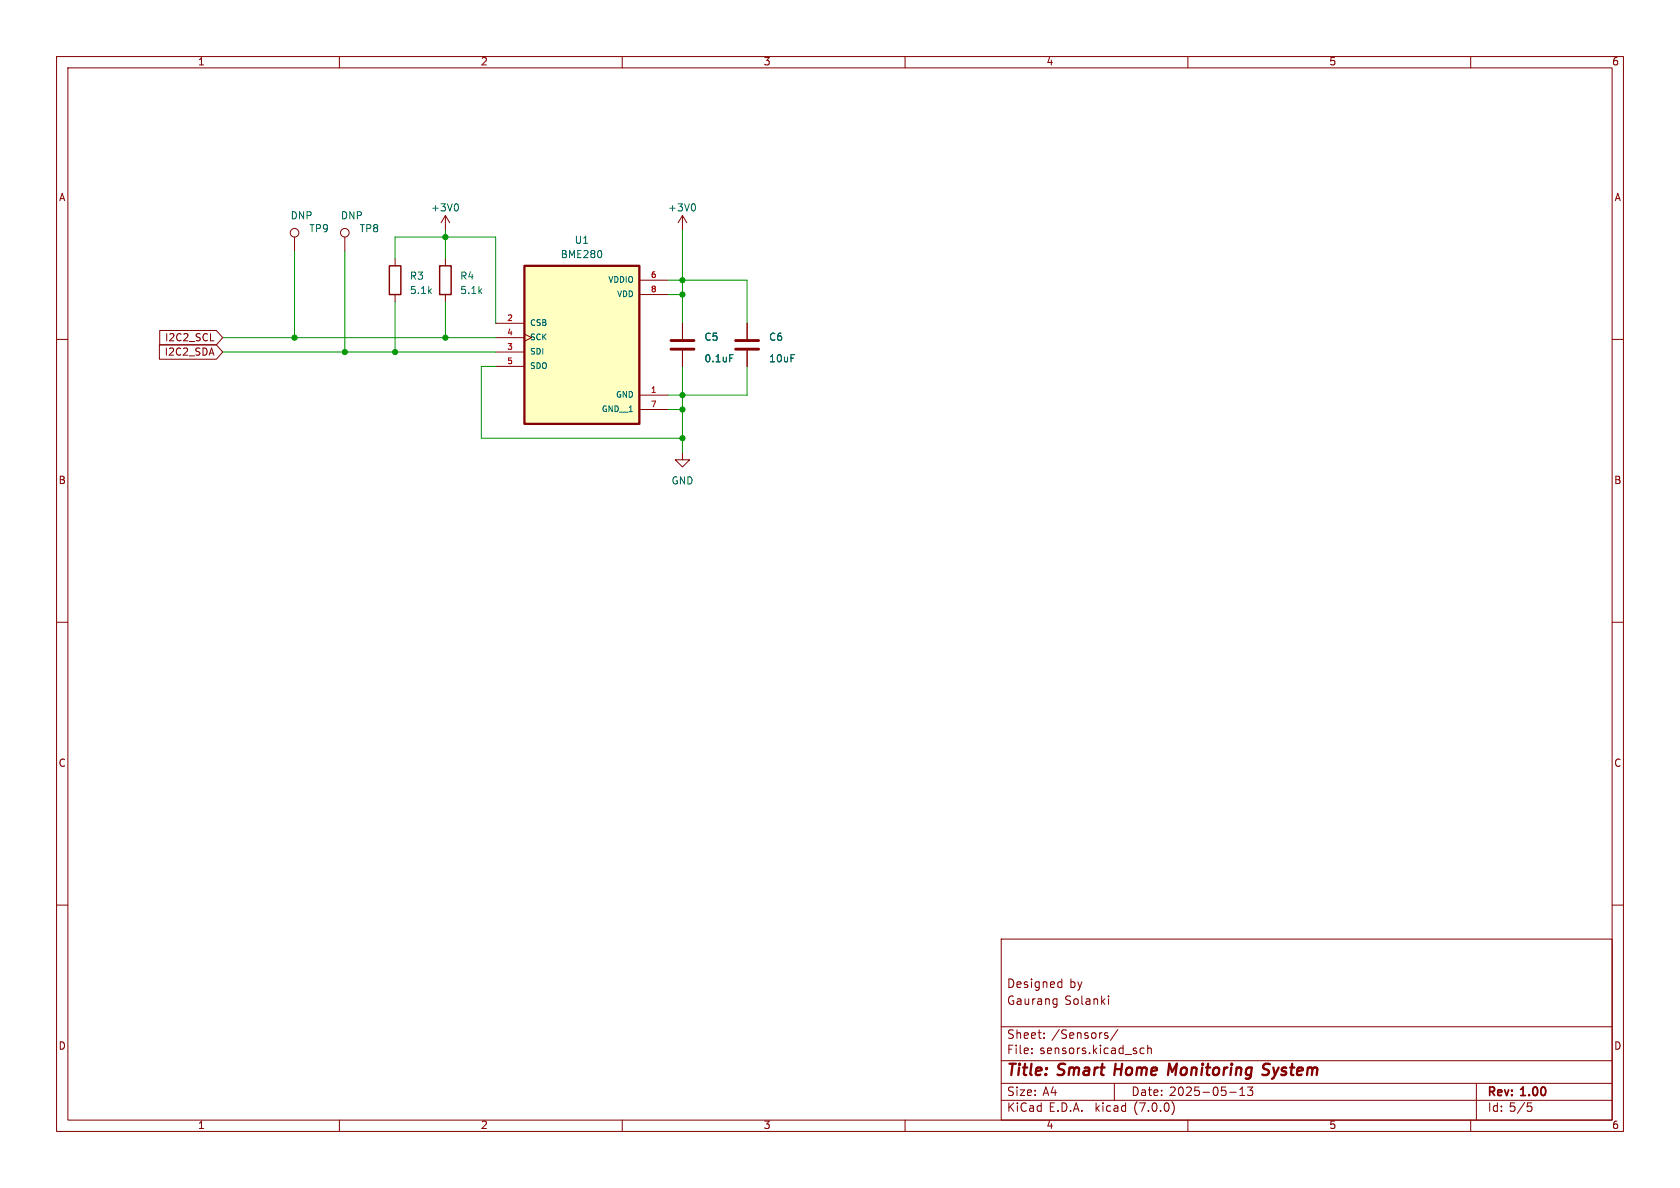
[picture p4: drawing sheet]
(kicad_sch (version 20230121) (generator eeschema)

 (paper "A4")

 (title_block
  (title "Smart Home Monitoring System")
  (date "2025-05-13")
  (rev "1.00")
  (comment 1 "Gaurang Solanki")
  (comment 2 "Designed by"))

 (lib_symbols
  (symbol "Connector:TestPoint" (pin_numbers hide) (pin_names (offset 0.762) hide) (in_bom yes) (on_board yes)
   (property "Reference" "TP" (at 0 6.858 0) (effects (font (size 1.27 1.27))))
   (property "Value" "TestPoint" (at 0 5.08 0) (effects (font (size 1.27 1.27))))
   (property "Footprint" "" (at 5.08 0 0) (effects (font (size 1.27 1.27)) hide))
   (property "Datasheet" "~" (at 5.08 0 0) (effects (font (size 1.27 1.27)) hide))
   (symbol "TestPoint_0_1"
    (circle (center 0 3.302) (radius 0.762) (stroke (width 0) (type default)) (fill (type none))))
   (symbol "TestPoint_1_1"
    (pin passive line (at 0 0 90) (length 2.54) (name "1" (effects (font (size 1.27 1.27)))) (number "1" (effects (font (size 1.27 1.27)))))))
  (symbol "Device:C" (pin_numbers hide) (pin_names (offset 0.254)) (in_bom yes) (on_board yes)
   (property "Reference" "C" (at 0.635 2.54 0) (effects (font (size 1.27 1.27)) (justify left)))
   (property "Value" "C" (at 0.635 -2.54 0) (effects (font (size 1.27 1.27)) (justify left)))
   (property "Footprint" "" (at 0.9652 -3.81 0) (effects (font (size 1.27 1.27)) hide))
   (property "Datasheet" "~" (at 0 0 0) (effects (font (size 1.27 1.27)) hide))
   (symbol "C_0_1"
    (polyline (pts (xy -2.032 -0.762) (xy 2.032 -0.762)) (stroke (width 0.508) (type default)) (fill (type none)))
    (polyline (pts (xy -2.032 0.762) (xy 2.032 0.762)) (stroke (width 0.508) (type default)) (fill (type none))))
   (symbol "C_1_1"
    (pin passive line (at 0 3.81 270) (length 2.794) (name "~" (effects (font (size 1.27 1.27)))) (number "1" (effects (font (size 1.27 1.27)))))
    (pin passive line (at 0 -3.81 90) (length 2.794) (name "~" (effects (font (size 1.27 1.27)))) (number "2" (effects (font (size 1.27 1.27)))))))
  (symbol "Device:R" (pin_numbers hide) (pin_names (offset 0)) (in_bom yes) (on_board yes)
   (property "Reference" "R" (at 2.032 0 90) (effects (font (size 1.27 1.27))))
   (property "Value" "R" (at 0 0 90) (effects (font (size 1.27 1.27))))
   (property "Footprint" "" (at -1.778 0 90) (effects (font (size 1.27 1.27)) hide))
   (property "Datasheet" "~" (at 0 0 0) (effects (font (size 1.27 1.27)) hide))
   (symbol "R_0_1"
    (rectangle (start -1.016 -2.54) (end 1.016 2.54) (stroke (width 0.254) (type default)) (fill (type none))))
   (symbol "R_1_1"
    (pin passive line (at 0 3.81 270) (length 1.27) (name "~" (effects (font (size 1.27 1.27)))) (number "1" (effects (font (size 1.27 1.27)))))
    (pin passive line (at 0 -3.81 90) (length 1.27) (name "~" (effects (font (size 1.27 1.27)))) (number "2" (effects (font (size 1.27 1.27)))))))
  (symbol "GS_Connector:BME280" (pin_names (offset 1.016)) (in_bom yes) (on_board yes)
   (property "Reference" "U" (at -10.1662 13.3431 0) (effects (font (size 1.27 1.27)) (justify left bottom)))
   (property "Value" "BME280" (at -10.1683 -17.7924 0) (effects (font (size 1.27 1.27)) (justify left bottom)))
   (property "Footprint" "BME280:PSON65P250X250X100-8N" (at 0 0 0) (effects (font (size 1.27 1.27)) (justify bottom) hide))
   (property "Datasheet" "" (at 0 0 0) (effects (font (size 1.27 1.27)) hide))
   (property "MF" "Bosch" (at 0 0 0) (effects (font (size 1.27 1.27)) (justify bottom) hide))
   (property "DESCRIPTION" "Integrated pressure, humidity and temperature sensor; 8-pin 2.5x2.5x0.93mm LGA" (at 0 0 0) (effects (font (size 1.27 1.27)) (justify bottom) hide))
   (property "PACKAGE" "LGA-8 Bosch" (at 0 0 0) (effects (font (size 1.27 1.27)) (justify bottom) hide))
   (property "PRICE" "4.94 USD" (at 0 0 0) (effects (font (size 1.27 1.27)) (justify bottom) hide))
   (property "STANDARD" "IPC-7351B" (at 0 0 0) (effects (font (size 1.27 1.27)) (justify bottom) hide))
   (property "MP" "BME280" (at 0 0 0) (effects (font (size 1.27 1.27)) (justify bottom) hide))
   (property "AVAILABILITY" "Good" (at 0 0 0) (effects (font (size 1.27 1.27)) (justify bottom) hide))
   (symbol "BME280_0_0"
    (rectangle (start -10.16 -15.24) (end 10.16 12.7) (stroke (width 0.4064) (type default)) (fill (type background)))
    (pin power_in line (at 15.24 -10.16 180) (length 5.08) (name "GND" (effects (font (size 1.016 1.016)))) (number "1" (effects (font (size 1.016 1.016)))))
    (pin input line (at -15.24 2.54 0) (length 5.08) (name "CSB" (effects (font (size 1.016 1.016)))) (number "2" (effects (font (size 1.016 1.016)))))
    (pin bidirectional line (at -15.24 -2.54 0) (length 5.08) (name "SDI" (effects (font (size 1.016 1.016)))) (number "3" (effects (font (size 1.016 1.016)))))
    (pin input clock (at -15.24 0 0) (length 5.08) (name "SCK" (effects (font (size 1.016 1.016)))) (number "4" (effects (font (size 1.016 1.016)))))
    (pin bidirectional line (at -15.24 -5.08 0) (length 5.08) (name "SDO" (effects (font (size 1.016 1.016)))) (number "5" (effects (font (size 1.016 1.016)))))
    (pin power_in line (at 15.24 10.16 180) (length 5.08) (name "VDDIO" (effects (font (size 1.016 1.016)))) (number "6" (effects (font (size 1.016 1.016)))))
    (pin power_in line (at 15.24 -12.7 180) (length 5.08) (name "GND__1" (effects (font (size 1.016 1.016)))) (number "7" (effects (font (size 1.016 1.016)))))
    (pin power_in line (at 15.24 7.62 180) (length 5.08) (name "VDD" (effects (font (size 1.016 1.016)))) (number "8" (effects (font (size 1.016 1.016)))))))
  (symbol "power:+3V0" (power) (pin_names (offset 0)) (in_bom yes) (on_board yes)
   (property "Reference" "#PWR" (at 0 -3.81 0) (effects (font (size 1.27 1.27)) hide))
   (property "Value" "+3V0" (at 0 3.556 0) (effects (font (size 1.27 1.27))))
   (property "Footprint" "" (at 0 0 0) (effects (font (size 1.27 1.27)) hide))
   (property "Datasheet" "" (at 0 0 0) (effects (font (size 1.27 1.27)) hide))
   (symbol "+3V0_0_1"
    (polyline (pts (xy -0.762 1.27) (xy 0 2.54)) (stroke (width 0) (type default)) (fill (type none)))
    (polyline (pts (xy 0 0) (xy 0 2.54)) (stroke (width 0) (type default)) (fill (type none)))
    (polyline (pts (xy 0 2.54) (xy 0.762 1.27)) (stroke (width 0) (type default)) (fill (type none))))
   (symbol "+3V0_1_1"
    (pin power_in line (at 0 0 90) (length 0) hide (name "+3V0" (effects (font (size 1.27 1.27)))) (number "1" (effects (font (size 1.27 1.27)))))))
  (symbol "power:GND" (power) (pin_names (offset 0)) (in_bom yes) (on_board yes)
   (property "Reference" "#PWR" (at 0 -6.35 0) (effects (font (size 1.27 1.27)) hide))
   (property "Value" "GND" (at 0 -3.81 0) (effects (font (size 1.27 1.27))))
   (property "Footprint" "" (at 0 0 0) (effects (font (size 1.27 1.27)) hide))
   (property "Datasheet" "" (at 0 0 0) (effects (font (size 1.27 1.27)) hide))
   (symbol "GND_0_1"
    (polyline (pts (xy 0 0) (xy 0 -1.27) (xy 1.27 -1.27) (xy 0 -2.54) (xy -1.27 -1.27) (xy 0 -1.27)) (stroke (width 0) (type default)) (fill (type none))))
   (symbol "GND_1_1"
    (pin power_in line (at 0 0 270) (length 0) hide (name "GND" (effects (font (size 1.27 1.27)))) (number "1" (effects (font (size 1.27 1.27))))))))

 (junction (at 69.85 62.23) (diameter 0) (color 0 0 0 0))
 (junction (at 52.07 59.69) (diameter 0) (color 0 0 0 0))
 (junction (at 60.96 62.23) (diameter 0) (color 0 0 0 0))
 (junction (at 120.65 49.53) (diameter 0) (color 0 0 0 0))
 (junction (at 120.65 52.07) (diameter 0) (color 0 0 0 0))
 (junction (at 120.65 72.39) (diameter 0) (color 0 0 0 0))
 (junction (at 78.74 41.91) (diameter 0) (color 0 0 0 0))
 (junction (at 120.65 77.47) (diameter 0) (color 0 0 0 0))
 (junction (at 78.74 59.69) (diameter 0) (color 0 0 0 0))
 (junction (at 120.65 69.85) (diameter 0) (color 0 0 0 0))

 (wire (pts (xy 118.11 52.07) (xy 120.65 52.07)) (stroke (width 0) (type default)))
 (wire (pts (xy 120.65 49.53) (xy 118.11 49.53)) (stroke (width 0) (type default)))
 (wire (pts (xy 78.74 41.91) (xy 78.74 45.72)) (stroke (width 0) (type default)))
 (wire (pts (xy 87.63 64.77) (xy 85.09 64.77)) (stroke (width 0) (type default)))
 (wire (pts (xy 69.85 41.91) (xy 78.74 41.91)) (stroke (width 0) (type default)))
 (wire (pts (xy 39.37 59.69) (xy 52.07 59.69)) (stroke (width 0) (type default)))
 (wire (pts (xy 52.07 59.69) (xy 78.74 59.69)) (stroke (width 0) (type default)))
 (wire (pts (xy 132.08 49.53) (xy 120.65 49.53)) (stroke (width 0) (type default)))
 (wire (pts (xy 78.74 40.64) (xy 78.74 41.91)) (stroke (width 0) (type default)))
 (wire (pts (xy 120.65 69.85) (xy 120.65 72.39)) (stroke (width 0) (type default)))
 (wire (pts (xy 85.09 64.77) (xy 85.09 77.47)) (stroke (width 0) (type default)))
 (wire (pts (xy 69.85 53.34) (xy 69.85 62.23)) (stroke (width 0) (type default)))
 (wire (pts (xy 132.08 64.77) (xy 132.08 69.85)) (stroke (width 0) (type default)))
 (wire (pts (xy 120.65 40.64) (xy 120.65 49.53)) (stroke (width 0) (type default)))
 (wire (pts (xy 39.37 62.23) (xy 60.96 62.23)) (stroke (width 0) (type default)))
 (wire (pts (xy 132.08 57.15) (xy 132.08 49.53)) (stroke (width 0) (type default)))
 (wire (pts (xy 78.74 59.69) (xy 78.74 53.34)) (stroke (width 0) (type default)))
 (wire (pts (xy 85.09 77.47) (xy 120.65 77.47)) (stroke (width 0) (type default)))
 (wire (pts (xy 52.07 44.45) (xy 52.07 59.69)) (stroke (width 0) (type default)))
 (wire (pts (xy 60.96 62.23) (xy 69.85 62.23)) (stroke (width 0) (type default)))
 (wire (pts (xy 120.65 72.39) (xy 120.65 77.47)) (stroke (width 0) (type default)))
 (wire (pts (xy 87.63 59.69) (xy 78.74 59.69)) (stroke (width 0) (type default)))
 (wire (pts (xy 87.63 41.91) (xy 78.74 41.91)) (stroke (width 0) (type default)))
 (wire (pts (xy 120.65 64.77) (xy 120.65 69.85)) (stroke (width 0) (type default)))
 (wire (pts (xy 118.11 72.39) (xy 120.65 72.39)) (stroke (width 0) (type default)))
 (wire (pts (xy 132.08 69.85) (xy 120.65 69.85)) (stroke (width 0) (type default)))
 (wire (pts (xy 60.96 44.45) (xy 60.96 62.23)) (stroke (width 0) (type default)))
 (wire (pts (xy 120.65 52.07) (xy 120.65 57.15)) (stroke (width 0) (type default)))
 (wire (pts (xy 69.85 62.23) (xy 87.63 62.23)) (stroke (width 0) (type default)))
 (wire (pts (xy 120.65 77.47) (xy 120.65 80.01)) (stroke (width 0) (type default)))
 (wire (pts (xy 118.11 69.85) (xy 120.65 69.85)) (stroke (width 0) (type default)))
 (wire (pts (xy 120.65 52.07) (xy 120.65 49.53)) (stroke (width 0) (type default)))
 (wire (pts (xy 87.63 57.15) (xy 87.63 41.91)) (stroke (width 0) (type default)))
 (wire (pts (xy 69.85 45.72) (xy 69.85 41.91)) (stroke (width 0) (type default)))

 (global_label "I2C2_SCL" (shape input) (at 39.37 59.69 180) (fields_autoplaced) (effects (font (size 1.27 1.27)) (justify right))
  (property "Intersheetrefs" "${INTERSHEET_REFS}" (at 27.6952 59.69 0) (effects (font (size 1.27 1.27)) (justify right) hide)))
 (global_label "I2C2_SDA" (shape input) (at 39.37 62.23 180) (fields_autoplaced) (effects (font (size 1.27 1.27)) (justify right))
  (property "Intersheetrefs" "${INTERSHEET_REFS}" (at 27.6347 62.23 0) (effects (font (size 1.27 1.27)) (justify right) hide)))

 (symbol (lib_id "power:GND") (at 120.65 80.01 0) (unit 1) (in_bom yes) (on_board yes) (dnp no) (fields_autoplaced)
  (property "Reference" "#PWR017" (at 120.65 86.36 0) (effects (font (size 1.27 1.27)) hide))
  (property "Value" "GND" (at 120.65 85.09 0) (effects (font (size 1.27 1.27))))
  (property "Footprint" "" (at 120.65 80.01 0) (effects (font (size 1.27 1.27)) hide))
  (property "Datasheet" "" (at 120.65 80.01 0) (effects (font (size 1.27 1.27)) hide)) (pin "1")
  (instances (project "SHM_V2.0" (path "" (reference "#PWR017") (unit 1)) (path "" (reference "#PWR020") (unit 1)))))

 (symbol (lib_id "power:+3V0") (at 78.74 40.64 0) (unit 1) (in_bom yes) (on_board yes) (dnp no) (fields_autoplaced)
  (property "Reference" "#PWR04" (at 78.74 44.45 0) (effects (font (size 1.27 1.27)) hide))
  (property "Value" "+3V0" (at 78.74 36.83 0) (effects (font (size 1.27 1.27))))
  (property "Footprint" "" (at 78.74 40.64 0) (effects (font (size 1.27 1.27)) hide))
  (property "Datasheet" "" (at 78.74 40.64 0) (effects (font (size 1.27 1.27)) hide)) (pin "1")
  (instances (project "SHM_V2.0" (path "" (reference "#PWR04") (unit 1)) (path "" (reference "#PWR016") (unit 1)))))

 (symbol (lib_id "Connector:TestPoint") (at 60.96 44.45 0) (unit 1) (in_bom yes) (on_board yes) (dnp no)
  (property "Reference" "TP4" (at 63.5 40.513 0) (effects (font (size 1.27 1.27)) (justify left)))
  (property "Value" "DNP" (at 60.198 38.227 0) (effects (font (size 1.27 1.27)) (justify left)))
  (property "Footprint" "GS_other:TestPoint_Pad_D1.0mm" (at 66.04 44.45 0) (effects (font (size 1.27 1.27)) hide))
  (property "Datasheet" "~" (at 66.04 44.45 0) (effects (font (size 1.27 1.27)) hide))
  (property "Manufacturer" "" (at 60.96 44.45 0) (effects (font (size 1.27 1.27)) hide))
  (property "Part Number" "DNP" (at 60.96 44.45 0) (effects (font (size 1.27 1.27)) hide))
  (property "Price" "" (at 60.96 44.45 0) (effects (font (size 1.27 1.27)) hide)) (pin "1")
  (instances (project "AAVAA_V5.7" (path "" (reference "TP4") (unit 1)) (path "" (reference "TP12") (unit 1))) (project "SHM_V2.0" (path "" (reference "TP1") (unit 1)) (path "" (reference "TP8") (unit 1)))))

 (symbol (lib_id "Device:R") (at 69.85 49.53 180) (unit 1) (in_bom yes) (on_board yes) (dnp no) (fields_autoplaced)
  (property "Reference" "R4" (at 72.39 48.895 0) (effects (font (size 1.27 1.27)) (justify right)))
  (property "Value" "5.1k" (at 72.39 51.435 0) (effects (font (size 1.27 1.27)) (justify right)))
  (property "Footprint" "GS_other:R_0402_1005Metric_Pad0.72x0.64mm_HandSolder" (at 71.628 49.53 90) (effects (font (size 1.27 1.27)) hide))
  (property "Datasheet" "https://www.digikey.ca/en/products/detail/yageo/RC0402FR-075K1L/726624" (at 69.85 49.53 0) (effects (font (size 1.27 1.27)) hide))
  (property "Manufacturer" "YAGEO" (at 69.85 49.53 0) (effects (font (size 1.27 1.27)) hide))
  (property "Part Number" "RC0402FR-075K1L" (at 69.85 49.53 0) (effects (font (size 1.27 1.27)) hide))
  (property "Price" "0.00960" (at 69.85 49.53 0) (effects (font (size 1.27 1.27)) hide)) (pin "1") (pin "2")
  (instances (project "SHM_V2.0" (path "" (reference "R4") (unit 1)) (path "" (reference "R3") (unit 1)))))

 (symbol (lib_id "Connector:TestPoint") (at 52.07 44.45 0) (unit 1) (in_bom yes) (on_board yes) (dnp no)
  (property "Reference" "TP4" (at 54.61 40.513 0) (effects (font (size 1.27 1.27)) (justify left)))
  (property "Value" "DNP" (at 51.308 38.227 0) (effects (font (size 1.27 1.27)) (justify left)))
  (property "Footprint" "GS_other:TestPoint_Pad_D1.0mm" (at 57.15 44.45 0) (effects (font (size 1.27 1.27)) hide))
  (property "Datasheet" "~" (at 57.15 44.45 0) (effects (font (size 1.27 1.27)) hide))
  (property "Manufacturer" "" (at 52.07 44.45 0) (effects (font (size 1.27 1.27)) hide))
  (property "Part Number" "DNP" (at 52.07 44.45 0) (effects (font (size 1.27 1.27)) hide))
  (property "Price" "" (at 52.07 44.45 0) (effects (font (size 1.27 1.27)) hide)) (pin "1")
  (instances (project "AAVAA_V5.7" (path "" (reference "TP4") (unit 1)) (path "" (reference "TP12") (unit 1))) (project "SHM_V2.0" (path "" (reference "TP1") (unit 1)) (path "" (reference "TP9") (unit 1)))))

 (symbol (lib_id "Device:C") (at 120.65 60.96 0) (unit 1) (in_bom yes) (on_board yes) (dnp no)
  (property "Reference" "C5" (at 124.46 59.69 0) (effects (font (size 1.27 1.27)) (justify left)))
  (property "Value" "0.1uF" (at 124.46 63.5 0) (effects (font (size 1.27 1.27)) (justify left)))
  (property "Footprint" "GS_other:R_0402_1005Metric_Pad0.72x0.64mm_HandSolder" (at 121.6152 64.77 0) (effects (font (size 1.27 1.27)) hide))
  (property "Datasheet" "https://www.digikey.ca/en/products/detail/samsung-electro-mechanics/CL05B104KP5NNNC/3886660" (at 120.65 60.96 0) (effects (font (size 1.27 1.27)) hide))
  (property "Manufacturer" "Samsung Electro-Mechanics" (at 120.65 60.96 0) (effects (font (size 1.27 1.27)) hide))
  (property "Part Number" "CL05B104KP5NNNC" (at 120.65 60.96 0) (effects (font (size 1.27 1.27)) hide))
  (property "Price" "0.00530" (at 120.65 60.96 0) (effects (font (size 1.27 1.27)) hide)) (pin "1") (pin "2")
  (instances (project "SHM_V2.0" (path "" (reference "C5") (unit 1)) (path "" (reference "C5") (unit 1)))))

 (symbol (lib_id "GS_Connector:BME280") (at 102.87 59.69 0) (unit 1) (in_bom yes) (on_board yes) (dnp no) (fields_autoplaced)
  (property "Reference" "U1" (at 102.87 42.545 0) (effects (font (size 1.27 1.27))))
  (property "Value" "BME280" (at 102.87 45.085 0) (effects (font (size 1.27 1.27))))
  (property "Footprint" "GS_ICs:PSON65P250X250X100-8N" (at 102.87 59.69 0) (effects (font (size 1.27 1.27)) (justify bottom) hide))
  (property "Datasheet" "https://www.digikey.ca/en/products/detail/bosch-sensortec/BME280/6136306" (at 102.87 59.69 0) (effects (font (size 1.27 1.27)) hide))
  (property "Manufacturer" "Bosch Sensortec" (at 102.87 59.69 0) (effects (font (size 1.27 1.27)) hide))
  (property "Part Number" "BME280" (at 102.87 59.69 0) (effects (font (size 1.27 1.27)) hide))
  (property "Price" "4.76490" (at 102.87 59.69 0) (effects (font (size 1.27 1.27)) hide)) (pin "1") (pin "2") (pin "3") (pin "4") (pin "5") (pin "6") (pin "7") (pin "8")
  (instances (project "SHM_V2.0" (path "" (reference "U1") (unit 1)) (path "" (reference "U1") (unit 1)))))

 (symbol (lib_id "Device:R") (at 78.74 49.53 180) (unit 1) (in_bom yes) (on_board yes) (dnp no) (fields_autoplaced)
  (property "Reference" "R3" (at 81.28 48.895 0) (effects (font (size 1.27 1.27)) (justify right)))
  (property "Value" "5.1k" (at 81.28 51.435 0) (effects (font (size 1.27 1.27)) (justify right)))
  (property "Footprint" "GS_other:R_0402_1005Metric_Pad0.72x0.64mm_HandSolder" (at 80.518 49.53 90) (effects (font (size 1.27 1.27)) hide))
  (property "Datasheet" "https://www.digikey.ca/en/products/detail/yageo/RC0402FR-075K1L/726624" (at 78.74 49.53 0) (effects (font (size 1.27 1.27)) hide))
  (property "Manufacturer" "YAGEO" (at 78.74 49.53 0) (effects (font (size 1.27 1.27)) hide))
  (property "Part Number" "RC0402FR-075K1L" (at 78.74 49.53 0) (effects (font (size 1.27 1.27)) hide))
  (property "Price" "0.00960" (at 78.74 49.53 0) (effects (font (size 1.27 1.27)) hide)) (pin "1") (pin "2")
  (instances (project "SHM_V2.0" (path "" (reference "R3") (unit 1)) (path "" (reference "R4") (unit 1)))))

 (symbol (lib_id "power:+3V0") (at 120.65 40.64 0) (unit 1) (in_bom yes) (on_board yes) (dnp no) (fields_autoplaced)
  (property "Reference" "#PWR04" (at 120.65 44.45 0) (effects (font (size 1.27 1.27)) hide))
  (property "Value" "+3V0" (at 120.65 36.83 0) (effects (font (size 1.27 1.27))))
  (property "Footprint" "" (at 120.65 40.64 0) (effects (font (size 1.27 1.27)) hide))
  (property "Datasheet" "" (at 120.65 40.64 0) (effects (font (size 1.27 1.27)) hide)) (pin "1")
  (instances (project "SHM_V2.0" (path "" (reference "#PWR04") (unit 1)) (path "" (reference "#PWR017") (unit 1)))))

 (symbol (lib_id "Device:C") (at 132.08 60.96 0) (unit 1) (in_bom yes) (on_board yes) (dnp no)
  (property "Reference" "C6" (at 135.89 59.69 0) (effects (font (size 1.27 1.27)) (justify left)))
  (property "Value" "10uF" (at 135.89 63.5 0) (effects (font (size 1.27 1.27)) (justify left)))
  (property "Footprint" "GS_other:R_0402_1005Metric_Pad0.72x0.64mm_HandSolder" (at 133.0452 64.77 0) (effects (font (size 1.27 1.27)) hide))
  (property "Datasheet" "https://www.digikey.ca/en/products/detail/murata-electronics/GRM155R61A106ME11D/12091056" (at 132.08 60.96 0) (effects (font (size 1.27 1.27)) hide))
  (property "Manufacturer" "Murata Electronics" (at 132.08 60.96 0) (effects (font (size 1.27 1.27)) hide))
  (property "Part Number" "GRM155R61A106ME11D" (at 132.08 60.96 0) (effects (font (size 1.27 1.27)) hide))
  (property "Price" "0.03650" (at 132.08 60.96 0) (effects (font (size 1.27 1.27)) hide)) (pin "1") (pin "2")
  (instances (project "SHM_V2.0" (path "" (reference "C6") (unit 1)) (path "" (reference "C6") (unit 1))))))
